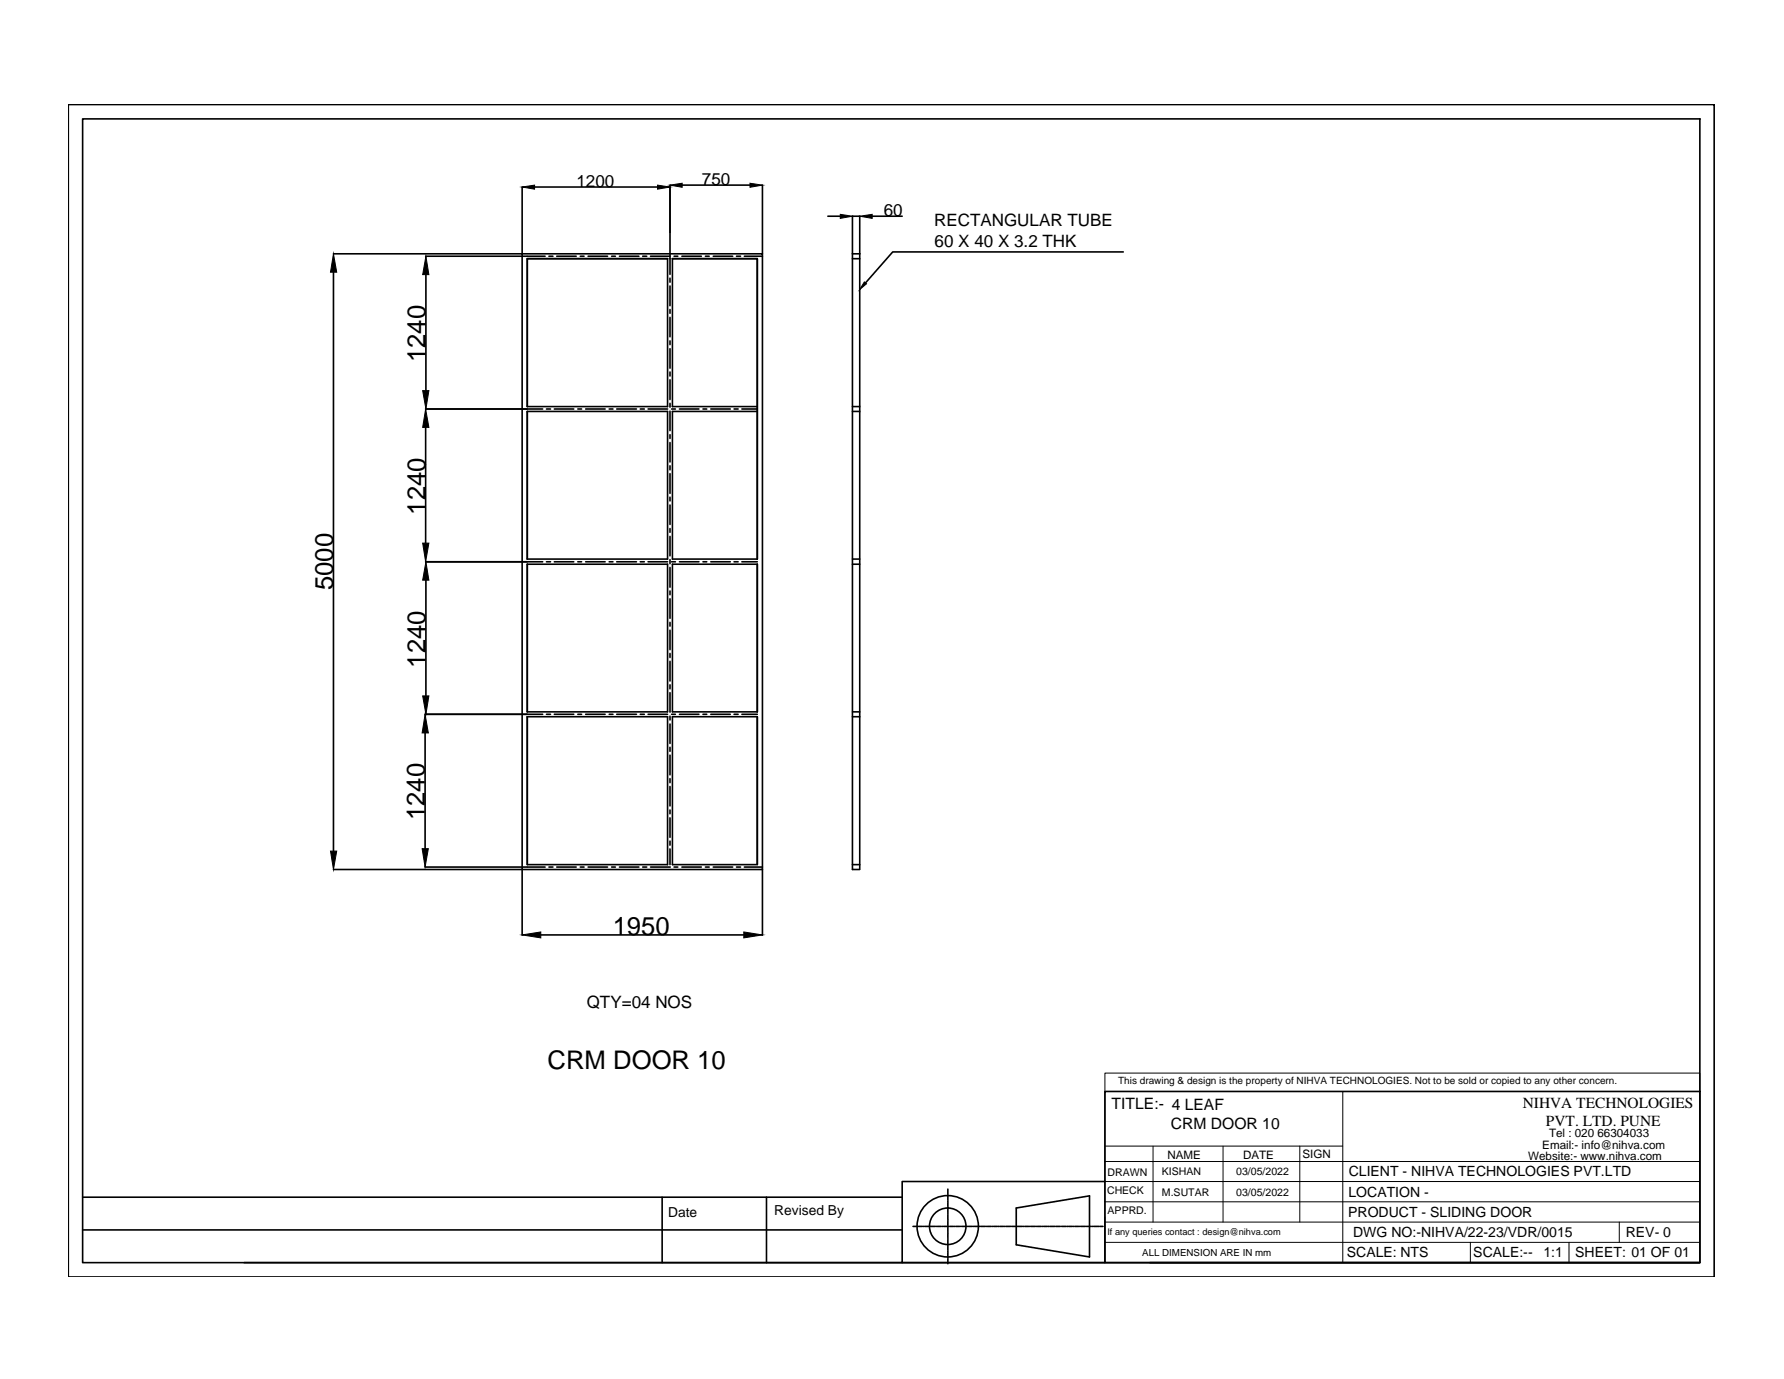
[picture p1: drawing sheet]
<svg xmlns="http://www.w3.org/2000/svg" width="279mm" height="216mm" viewBox="0 0 279 216" stroke-linecap="round" stroke-linejoin="round" font-family="sans-serif">
<!-- layer: 0 -->
<g fill="none" stroke="#000" stroke-width=".25">
<path d="M10.7 16.4h257.8v183.5h-257.8zM12.9 18.6h253.3v179.1h-253.3zM52.2 39.7h29.6M81.8 39.7h37.6v96.4h-37.6zM81.8 29.3v10.4M83.7 29.3h19.3M104.9 29v14M106.8 29h10.7M119.4 29v10.7M129.7 33.9h1.9M133.5 33.9h1.1v102.2h-1.1zM133.5 39.7h1.1"/>
<path d="M136.6 33.9h4.7M175.9 39.4h-36.1l-4.3 4.9M52.2 42.6v90.7M66.7 40.1h15.8M66.7 43v18.2M82.6 40.1h2.8M86 40.1h.6M87.2 40.1h3M90.9 40.1h.6M92.1 40.1h3.1M95.8 40.1h.6M97 40.1h3.1"/>
<path d="M100.7 40.1h.6M101.9 40.1h3.1M104.5 40.5h-21.9v23.2M104.5 40.5v23.2h-21.9M104.9 43.5v.7M104.9 44.8v3.1M104.9 48.5v.6M104.9 49.7v3M104.9 53.4v.6M104.9 54.6v3M104.9 58.2v.7M104.9 59.5v3.1"/>
<path d="M105.3 40.5h13.3v47M105.3 40.5v23.2h13.3M105.6 40.1h.6M106.8 40.1h3M110.5 40.1h.6M111.7 40.1h3.1M115.3 40.1h.7M116.6 40.1h2.8M133.5 40.5h1.1M66.7 64h15.8M66.7 66.9v18.1M82.6 64.4h21.9v23.1h-21.9z"/>
<path d="M82.6 64h2.4M85.6 64h.6M86.8 64h3.1M90.5 64h.6M91.7 64h3.1M95.4 64h.6M96.6 64h3.1M100.3 64h.6M101.5 64h3M104.9 63.1v.6M104.9 64.4v3M104.9 68.1v.6"/>
<path d="M104.9 69.3v3M104.9 72.9v.7M104.9 74.2v3M104.9 77.8v.6M104.9 79.1v3M105.2 64h.6M106.4 64h3.1M110.1 64h.6M111.3 64h3.1M115 64h.6M116.2 64h2.4M118.6 64.4h-13.3v23.1h13.3"/>
<path d="M133.5 64.4h1.1M133.5 63.7h1.1M66.7 88h15.8M66.7 90.8v18.2M82.6 88.3h21.9v23.1h-21.9zM82.6 88h2.4M85.6 88h.6M86.8 88h3.1M90.5 88h.6M91.7 88h3.1M95.4 88h.6M96.6 88h3.1"/>
<path d="M100.3 88h.6M101.5 88h3M104.9 82.7v.6M104.9 84v3M104.9 87.6v.7M104.9 88.8v3.1M104.9 92.5v.6M104.9 93.8v3M104.9 97.4v.6M104.9 98.7v3M105.2 88h.6M105.3 88.3h13.3v23.1h-13.3z"/>
<path d="M106.4 88h3.1M110.1 88h.6M111.3 88h3.1M115 88h.6M116.2 88h2.4M133.5 88.3h1.1M133.5 87.5h1.1M66.6 111.8h15.9M66.6 114.8v18.1M82.6 112.2h21.9v23.2h-21.9zM82.6 112.2v23.2M82.6 111.8h2.4"/>
<path d="M85.6 111.8h.6M86.8 111.8h3.1M90.5 111.8h.6M91.7 111.8h3.1M95.4 111.8h.6M96.6 111.8h3.1M100.3 111.8h.6M101.5 111.8h3M104.9 102.3v.6M104.9 103.5v3.1M104.9 107.2v.7M104.9 108.4v3.1"/>
<path d="M104.9 112.1v.6M104.9 113.4v3M104.9 117v.6M104.9 118.2v3.1M105.2 111.8h.6M105.3 112.2h13.3v23.2h-13.3zM106.4 111.8h3.1M110.1 111.8h.6M111.3 111.8h3.1M115 111.8h.6M116.2 111.8h2.4M118.6 112.2v23.2"/>
<path d="M133.5 112.2h1.1M133.5 111.4h1.1M52.2 136.1h29.6v10.3M66.6 135.7h15.9M82.6 135.7h2.8M86 135.7h.6M87.2 135.7h3M90.9 135.7h.6M92.1 135.7h3.1M95.8 135.7h.6M97 135.7h3.1M100.7 135.7h.6"/>
<path d="M101.9 135.7h3.1M104.9 121.9v.6M104.9 123.1v3.1M104.9 126.8v.6M104.9 128v3.1M104.9 131.7v.6M104.9 132.9v2.5M105.6 135.7h.6M106.8 135.7h3M110.5 135.7h.6M111.7 135.7h3.1M115.3 135.7h.7"/>
<path d="M116.6 135.7h2.8M119.4 136.1v10.3M133.5 135.4h1.1M84.7 146.4h31.8M173 170.9h93.2v26.8h-93.2zM12.9 192.6h128.4M12.9 187.4h128.4M103.7 187.4v10.3M120 187.4v10.3M141.3 197.7h31.7M143 192h.5M143.6 192h.1"/>
<path d="M143.8 192h.7M144.6 192h.1M144.8 192h.6M145.6 192h.1M145.8 192h.6M146.5 192h.2M146.8 192h.6M147.5 192h.1M147.8 192h.6M148.4 186.2v.7M148.4 187.1v.1M148.4 187.3v.6"/>
<path d="M148.4 188v.2M148.4 188.3v.6M148.4 189v.1M148.4 189.3v.6M148.4 190v.1M148.4 190.2v.7M148.4 191v.1M148.4 191.2v.6M148.4 192v.1M148.4 192.2v.6M148.4 192.9v.2M148.4 193.2v.6"/>
<path d="M148.4 193.9v.1M148.4 194.2v.6M148.4 194.9v.1M148.4 195.1v.6M148.4 195.9v.1M148.4 196.1v.6M148.4 196.8v.2M148.4 197.1v.8M148.5 192h.1M148.7 192h.6M149.5 192h.1M149.7 192h.6"/>
<path d="M150.4 192h.2M150.7 192h.6M151.5 192h.1M151.7 192h.6M152.4 192h.2M152.6 192h.7M153.4 192h.1M153.7 192h.5M154.4 192h.1M154.6 192h.6M155.3 192h.2M155.6 192h.6"/>
<path d="M156.3 192h.1M156.6 192h.6M157.3 192h.1M157.6 192h.6M158.3 192h.1M158.5 192h.7M159.2 189.1l11.4-1.9v9.6l-11.4-1.9zM159.3 192h.1M159.5 192h.6M160.3 192h.1M160.5 192h.6M161.2 192h.2"/>
<path d="M161.5 192h.6M162.2 192h.1M162.5 192h.6M163.2 192h.1M163.4 192h.6M164.2 192h.1M164.4 192h.6M165.1 192h.2M165.4 192h.6M166.1 192h.1M166.4 192h.6M167.1 192h.1"/>
<path d="M167.4 192h.6M168.1 192h.1M168.3 192h.6M169.1 192h.1M169.3 192h.6M170 192h.2M170.3 192h.6M171 192h.1M171.3 192h.6M172 192h.1M172.2 192h.5M173 185h-31.7v12.7h-103"/>
<path d="M180.1 197.7h86.1"/>
<circle cx="148.4" cy="192" r="2.86"/>
<circle cx="148.4" cy="192" r="4.8"/>
</g>
<g fill="none" stroke="#000" stroke-width=".16">
<path d="M173 168h93.2v2.9h-93.2zM173 170.9v26.8M173 179.4h37.3M174.6 170.9h91.6M180.6 179.4v11.9M191.5 179.4v11.9M203.6 179.4v11.9M210.3 170.9v26.8M173 191.3h93.2M173 188.2h93.2M173 185h93.2M173 181.8h93.2"/>
<path d="M173 194.5h93.2M230.3 194.5v3.2M245.7 194.5v3.2M253.6 191.3v3.2"/>
</g>
<g fill="#000" stroke="#000" stroke-width=".16">
<path d="M81.8 29.3l1.9-.3v.6zM103 29l1.9 .3-1.9 .3zM104.9 29l1.9-.3v.6zM117.5 28.7l1.9 .3-1.9 .3zM131.6 33.6l1.9 .3-1.9 .3zM134.6 33.9l2-.3v.6zM52.2 39.7l.5 2.9h-.9zM66.7 40.1l.5 2.9h-1zM135.4 44.1l.3 .3-1.1 .9zM66.2 61.2h1l-.5 2.8zM66.7 64l.5 2.9h-1zM66.2 85h1l-.5 3z"/>
<path d="M66.7 88l.5 2.8h-1zM66.6 111.8l.5 3h-1zM66.2 109h1l-.5 2.8zM51.8 133.3h.9l-.5 2.8zM66.1 132.9h1l-.5 2.8zM81.8 146.4l2.9-.5v.9zM116.5 145.9l2.9 .5-2.9 .4z"/>
</g>
<g font-size="4">
<text x="66.6" y="56.7" transform="rotate(-90 66.6 56.7)">1240</text>
<text x="66.6" y="80.6" transform="rotate(-90 66.6 80.6)">1240</text>
<text x="52.2" y="92.4" transform="rotate(-90 52.2 92.4)">5000</text>
<text x="66.6" y="104.5" transform="rotate(-90 66.6 104.5)">1240</text>
<text x="66.5" y="128.4" transform="rotate(-90 66.5 128.4)">1240</text>
<text x="96" y="146.3">1950</text>
<text x="85.8" y="167.4">CRM DOOR 10</text>
</g>
<g font-size="2.7">
<text x="90.3" y="29.2">1200</text>
<text x="109.9" y="28.9">750</text>
<text x="138.4" y="33.8">60</text>
<text x="146.3" y="35.4">RECTANGULAR TUBE</text>
<text x="146.4" y="38.6">60 X 40 X 3.2 THK</text>
<text x="91.9" y="157.8">QTY=04 NOS</text>
</g>
<g font-size="2.5">
<text x="174.1" y="173.6">TITLE:- 4 LEAF</text>
<text x="183.4" y="176.8">CRM DOOR 10</text>
</g>
<g font-size="2.4">
<text x="238.5" y="173.5">NIHVA TECHNOLOGIES</text>
<text x="242.1" y="176.2">PVT. LTD. PUNE</text>
</g>
<g font-size="2.2">
<text x="211.2" y="184.2">CLIENT - NIHVA TECHNOLOGIES PVT.LTD</text>
<text x="104.6" y="190.5">Date</text>
<text x="121.3" y="190.3">Revised By</text>
<text x="211.1" y="190.5">PRODUCT - SLIDING DOOR</text>
<text x="211.2" y="187.4">LOCATION -</text>
<text x="210.9" y="196.8">SCALE: NTS</text>
<text x="211.9" y="193.7">DWG NO:-NIHVA/22-23/VDR/0015</text>
<text x="230.7" y="196.8">SCALE:--</text>
<text x="241.7" y="196.8">1:1</text>
<text x="246.7" y="196.8">SHEET: 01 OF 01</text>
<text x="254.6" y="193.7">REV- 0</text>
</g>
<g font-size="1.8">
<text x="241.5" y="179.9">Email:- info@nihva.com</text>
<text x="242.6" y="178.1">Tel : 020 66304033</text>
<text x="182.8" y="181.4">NAME</text>
<text x="194.7" y="181.4">DATE</text>
<text x="204" y="181.3">SIGN</text>
<text x="239.3" y="181.6">Website:- www.nihva.com</text>
</g>
<g font-size="1.7">
<text x="173.5" y="184.1">DRAWN</text>
<text x="182" y="184">KISHAN</text>
<text x="193.6" y="184">03/05/2022</text>
<text x="173.4" y="186.9">CHECK</text>
<text x="173.5" y="190">APPRD.</text>
<text x="182" y="187.2">M.SUTAR</text>
<text x="193.6" y="187.2">03/05/2022</text>
</g>
<text font-size="1.6" x="175.1" y="169.8">This drawing &amp; design is the property of NIHVA TECHNOLOGIES. Not to be sold or copied to any other concern.</text>
<text font-size="1.5" x="178.9" y="196.6">ALL DIMENSION ARE IN mm</text>
<text font-size="1.4" x="173.4" y="193.3">If any queries contact : design@nihva.com</text>
</svg>
